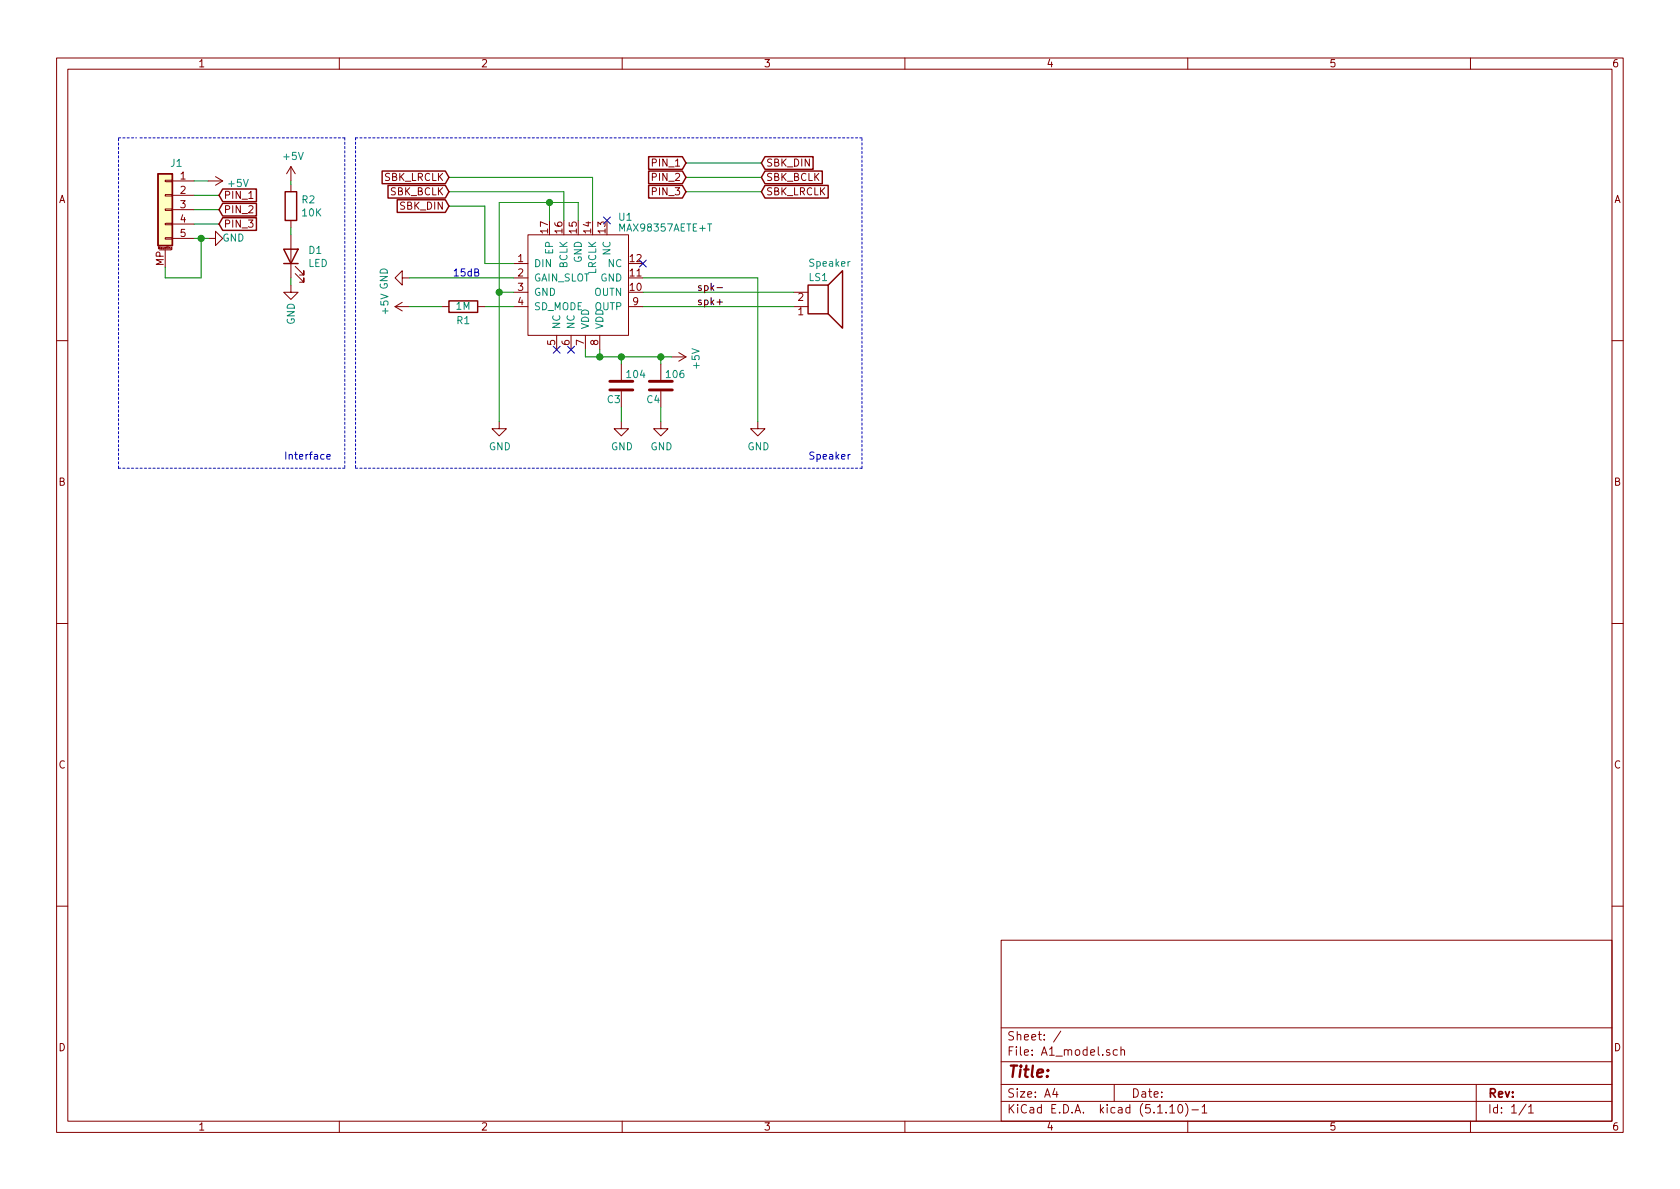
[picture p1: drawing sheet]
<svg xmlns="http://www.w3.org/2000/svg" width="297mm" height="210mm" viewBox="0 0 297 210" stroke-linecap="round" stroke-linejoin="round" font-family="sans-serif">
<g fill="none" stroke="#840000" stroke-width=".18">
<path d="M10 10.3h277v189.9h-277zM12 12.2h273v186.1h-273zM60 10.3v1.9M110 10.3v1.9M160 10.3v1.9M210 10.3v1.9M260 10.3v1.9M29.2 39.5h1.3v.2h-1.3zM29.2 37h1.3v.2h-1.3zM29.2 34.4h1.3v.3h-1.3zM29.2 31.9h1.3v.2h-1.3zM30.5 32h3.8"/>
<path d="M30.5 34.5h3.8M30.5 37.1h3.8M30.5 39.6h3.8M36.8 32h2.6M38.1 31.2l1.3 .8M39.4 32l-1.3 .8M44 35.1h.7M51.4 29.5v2.5M51.4 32.6v1.3M51.4 39v1.3M51.4 29.5l-.7 1.2M51.4 29.5l.8 1.2"/>
<path d="M28.2 44.2h2M29.2 42h1.3v.3h-1.3zM29.2 44.2v3M30.4 43.8v.3h-.2M30.4 43.8h-.2l.1 .2h.1M30.5 42.2h3.8M36.8 42.2h1.3v-1.3l1.3 1.3-1.3 1.2v-1.2M51.4 50.4v1.3h1.3l-1.3 1.3-1.2-1.3h1.2M51.4 41.5v7.6M52.2 48.4l1.5 1.5v-.8v.8h-.7M52.2 47.1l1.5 1.5v-.7v.7h-.7M69.8 54.2h2.6"/>
<path d="M69.8 54.2l1.3 .8M71.1 49.1v-1.2l-1.3 1.2 1.3 1.3v-1.3h1.3M71.1 53.5l-1.3 .7M78.1 54.2h1.3M84.5 54.2h1.2M90.8 54.2h2.5M90.8 51.7h2.5M90.8 46.6h2.5M90.8 49.1h2.5M93.3 41.5h17.8v17.8h-17.8zM98.4 59.3v2.5M101 59.3v2.5"/>
<path d="M103.5 59.3v2.5M106 59.3v2.5M111.1 59.3h.1M111.1 54.2h2.6M140.3 54.2h2.6M140.3 51.7h2.6M10 60.2h2M88.3 74.5v1.3h1.2l-1.2 1.3-1.3-1.3h1.3M109.9 74.5v1.3h1.2l-1.2 1.3-1.3-1.3h1.3M109.9 64.4v2.8M109.9 69.2v2.8M116.8 74.5v1.3h1.3l-1.3 1.3-1.2-1.3h1.2"/>
<path d="M116.8 64.4v2.8M116.8 69.2v2.8M118.7 63.1h2.6M120 62.4l1.3 .7M121.3 63.1l-1.3 .8M134 74.5v1.3h1.3l-1.3 1.3-1.3-1.3h1.3M285 60.2h2M10 110.3h2M285 110.3h2M10 160.2h2M177 166.3h108v32h-108zM285 160.2h2"/>
<path d="M60 198.3v1.9M110 198.3v1.9M160 198.3v1.9M177 194.8h108M177 191.8h108M177 187.8h108M177 181.8h108M186.5 192.5l-.4 1h1M186.8 193v1M187.6 182.3l-1.3 2M197 191.8v3M197.6 185.7l-.5-.1-.3 .3 .1 .6 .2 .1 .5-.1"/>
<path d="M198.2 185.7l.2-.1 .4 .1v.9M198.2 185.1v1.5M206.8 195.8l.5-.5v1.5M206.8 196.8h.9M208.5 195.4l.1-.1a.8 .8 0 0 1 .5 .8 .8 .8 0 0 1-.5 .7 1 1 0 0 1-.1-1.4zM209.6 195.1a1.71 1.71 0 0 1 0 2.3M210 198.3v1.9M210.7 196.3h1.2M212.5 195.8l.5-.5v1.5M212.5 196.8h.9M260 198.3v1.9M261 191.8v6.5"/>
<path d="M269.8 195.2l-1.2 2M270.3 195.8l.4-.5v1.5M270.3 196.8h.8"/>
</g>
<g fill="none" stroke="#840000" stroke-width=".25">
<path d="M27.9 30.7h2.6v12.7h-2.6zM39.4 33.4h5.9v2.3h-5.9l-.7-1.2zM39.4 36h5.9v2.2h-5.9l-.7-1.1zM39.4 38.5h5.9v2.2h-5.9l-.7-1.1zM50.4 33.9h2.1v5.1h-2.1zM67.6 30.2h11.1l.7 1.2-.7 1.1h-11.1zM68.6 32.8h10.1l.7 1.1-.7 1.1h-10.1zM70.2 35.3h8.5l.7 1.1-.7 1.2h-8.5zM114.7 27.7h5.9l.7 1.1-.7 1.1h-5.9zM114.7 30.2h5.9l.7 1.2-.7 1.1h-5.9zM114.7 32.8h5.9l.7 1.1-.7 1.1h-5.9zM135.3 32.8h11.1v2.2h-11.1l-.7-1.1z"/>
<path d="M135.3 30.2h10.1v2.3h-10.1l-.7-1.1zM135.3 27.7h8.5v2.2h-8.5l-.7-1.1zM50.2 44.1h2.5l-1.3 2.5zM50.2 46.6h2.5M79.4 53.2h5.1v2h-5.1zM142.9 50.4h3.5v5.1h-3.5zM146.4 50.4l2.6-2.5v10.1l-2.6-2.5"/>
</g>
<path d="M107.8 67.4h4.1M107.8 69h4.1M114.8 67.4h4.1M114.8 69h4.1" fill="none" stroke="#840000" stroke-width=".51"/>
<path d="M27.9 30.7h2.6v12.7h-2.6z" fill="#ffffc2" stroke="#ffffc2" stroke-width=".18"/>
<path d="M21 24.4h3.1M24.8 24.4h36.2M61 24.4v58.4M62.9 24.4v58.4M62.9 24.4h89.5M21 82.8v-58.4M61 82.8h-40M62.9 82.8h89.5M152.4 82.8v-58.4" fill="none" stroke="#0000c2" stroke-width=".18" stroke-dasharray=".4 .4"/>
<g fill="none" stroke="#008400" stroke-width=".18">
<path d="M34.3 39.6h4.4M34.3 37.1h4.4M34.3 34.5h4.4M34.3 32h2.5M51.4 32v.6M79.4 31.4h25.4v7.6M79.4 33.9h20.3v5.1M79.4 36.4h6.3v10.2h5.1M97.2 35.8v3.2M102.2 39v-3.2h-13.9v38.7M121.3 28.8h13.3M121.3 31.4h13.3"/>
<path d="M121.3 33.9h13.3M34.3 42.2h2.5M35.6 42.2v6.9h-6.4v-1.9M51.4 40.3v1.2M51.4 49.1v1.3M72.4 54.2h5.7M72.4 49.1h18.4M85.7 54.2h5.1M88.3 51.7h2.5M113.7 54.2h26.6M113.7 49.1h20.3v25.4M113.7 51.7h26.6"/>
<path d="M103.5 61.8v1.3h15.2M106 61.8v1.3M109.9 63.1v1.3M109.9 72v2.5M116.8 63.1v1.3M116.8 72v2.5"/>
</g>
<path d="M126.8 53.4h.9M126.8 50.9h.9" fill="none" stroke="#000" stroke-width=".18"/>
<path d="M57.8 80.8l.6-.1-.1-.3h-.3l-.2 .1 .1 .6h.4M150.3 80.4h-.2l-.1 .2" fill="none" stroke="#0000c2" stroke-width=".18"/>
<g fill="#008400" stroke="#008400" stroke-width=".25">
<circle cx="35.6" cy="42.2" r=".51"/>
<circle cx="106" cy="63.1" r=".51"/>
<circle cx="88.3" cy="51.7" r=".51"/>
<circle cx="109.9" cy="63.1" r=".51"/>
<circle cx="116.8" cy="63.1" r=".51"/>
<circle cx="97.2" cy="35.8" r=".51"/>
</g>
<path d="M106.7 38.4l1.2 1.2M107.9 38.4l-1.2 1.2M113.1 46l1.2 1.2M114.3 46l-1.2 1.2M97.8 61.2l1.2 1.3M99 61.2l-1.2 1.3M100.4 61.2l1.2 1.3M101.6 61.2l-1.2 1.3" fill="none" stroke="#000084" stroke-width=".18"/>
<text font-size="2.8" fill="#840000" x="178" y="190.5">Title:</text>
<g font-size="2.1" fill="#840000">
<text x="178" y="184">Sheet: /</text>
<text x="178" y="186.7">File: A1_model.sch</text>
<text x="178" y="196.9">KiCad E.D.A. kicad (5.1.10)-1</text>
<text x="178" y="194.1">Size: A4</text>
<text x="200" y="194.1">Date:</text>
<text x="263" y="194.1">Rev:</text>
<text x="263" y="196.9">Id: 1/1</text>
</g>
<g font-size="1.8" fill="#840000">
<text x="35" y="11.9">1</text>
<text x="85" y="11.9">2</text>
<text x="135" y="11.9">3</text>
<text x="185" y="11.9">4</text>
<text x="235" y="11.9">5</text>
<text x="285" y="11.9">6</text>
<text x="115.6" y="29.5">PIN_1</text>
<text x="135.4" y="29.5">SBK_DIN</text>
<text x="10.4" y="35.9">A</text>
<text x="31.9" y="31.7">1</text>
<text x="31.9" y="34.3">2</text>
<text x="39.5" y="35.2">PIN_1</text>
<text x="67.9" y="32">SBK_LRCLK</text>
<text x="69" y="34.5">SBK_BCLK</text>
<text x="115.6" y="32">PIN_2</text>
<text x="115.6" y="34.5">PIN_3</text>
<text x="135.4" y="34.5">SBK_LRCLK</text>
<text x="135.4" y="32">SBK_BCLK</text>
<text x="285.4" y="35.9">A</text>
<text x="31.9" y="36.8">3</text>
<text x="31.9" y="39.4">4</text>
<text x="31.9" y="41.9">5</text>
<text x="39.5" y="37.7">PIN_2</text>
<text x="39.5" y="40.3">PIN_3</text>
<text x="70.8" y="37.1">SBK_DIN</text>
<text x="96.9" y="41.2" transform="rotate(-90 96.9 41.2)">17</text>
<text x="99.4" y="41.2" transform="rotate(-90 99.4 41.2)">16</text>
<text x="102" y="41.2" transform="rotate(-90 102 41.2)">15</text>
<text x="104.5" y="41.2" transform="rotate(-90 104.5 41.2)">14</text>
<text x="107.1" y="41.2" transform="rotate(-90 107.1 41.2)">13</text>
<text x="29" y="47" transform="rotate(-90 29 47)">MP</text>
<text x="91.6" y="46.3">1</text>
<text x="111.4" y="46.3">12</text>
<text x="91.6" y="48.9">2</text>
<text x="91.6" y="51.4">3</text>
<text x="91.6" y="54">4</text>
<text x="111.4" y="51.4">10</text>
<text x="111.4" y="48.9">11</text>
<text x="111.9" y="54">9</text>
<text x="141.1" y="53.2">2</text>
<text x="141.1" y="55.7">1</text>
<text x="98.2" y="61.1" transform="rotate(-90 98.2 61.1)">5</text>
<text x="100.7" y="61.1" transform="rotate(-90 100.7 61.1)">6</text>
<text x="103.3" y="61.1" transform="rotate(-90 103.3 61.1)">7</text>
<text x="105.8" y="61.1" transform="rotate(-90 105.8 61.1)">8</text>
<text x="10.4" y="85.9">B</text>
<text x="285.4" y="85.9">B</text>
<text x="10.4" y="135.9">C</text>
<text x="285.4" y="135.9">C</text>
<text x="10.4" y="185.9">D</text>
<text x="285.4" y="185.9">D</text>
<text x="35" y="199.9">1</text>
<text x="85" y="199.9">2</text>
<text x="135" y="199.9">3</text>
<text x="185" y="199.9">4</text>
<text x="235" y="199.9">5</text>
<text x="285" y="199.9">6</text>
</g>
<g font-size="1.8" fill="#008484">
<text x="30.2" y="29.5">J1</text>
<text x="50.2" y="28.3">+5V</text>
<text x="40.5" y="33.1">+5V</text>
<text x="53.4" y="36">R2</text>
<text x="53.5" y="38.3">10K</text>
<text x="109.4" y="39">U1</text>
<text x="109.8" y="40.9">MAX98357AETE+T</text>
<text x="39.3" y="42.7">GND</text>
<text x="54.5" y="47.2">LED</text>
<text x="54.6" y="44.9">D1</text>
<text x="94.4" y="47.2">DIN</text>
<text x="97.8" y="44.9" transform="rotate(-90 97.8 44.9)">EP</text>
<text x="100.3" y="47.4" transform="rotate(-90 100.3 47.4)">BCLK</text>
<text x="102.9" y="46.5" transform="rotate(-90 102.9 46.5)">GND</text>
<text x="107.5" y="47.2">NC</text>
<text x="107.9" y="45.1" transform="rotate(-90 107.9 45.1)">NC</text>
<text x="143.3" y="47.2">Speaker</text>
<text x="94.4" y="49.8">GAIN_SLOT</text>
<text x="94.4" y="52.3">GND</text>
<text x="105.1" y="52.3">OUTN</text>
<text x="105.4" y="48.5" transform="rotate(-90 105.4 48.5)">LRCLK</text>
<text x="106.2" y="49.8">GND</text>
<text x="143.1" y="49.7">LS1</text>
<text x="52.1" y="57.4" transform="rotate(-90 52.1 57.4)">GND</text>
<text x="68.7" y="55.4" transform="rotate(-90 68.7 55.4)">+5V GND</text>
<text x="80.7" y="54.8">1M</text>
<text x="80.8" y="57.3">R1</text>
<text x="94.4" y="54.9">SD_MODE</text>
<text x="99.1" y="58.3" transform="rotate(-90 99.1 58.3)">NC</text>
<text x="101.6" y="58.3" transform="rotate(-90 101.6 58.3)">NC</text>
<text x="104.1" y="58.3" transform="rotate(-90 104.1 58.3)">VDD</text>
<text x="105.2" y="54.9">OUTP</text>
<text x="106.7" y="58.3" transform="rotate(-90 106.7 58.3)">VDD</text>
<text x="123.7" y="65.1" transform="rotate(-90 123.7 65.1)">+5V</text>
<text x="107.4" y="71.3">C3</text>
<text x="110.9" y="66.8">104</text>
<text x="114.4" y="71.3">C4</text>
<text x="117.9" y="66.8">106</text>
<text x="86.4" y="79.6">GND</text>
<text x="108" y="79.6">GND</text>
<text x="115" y="79.6">GND</text>
<text x="132.2" y="79.6">GND</text>
</g>
<g font-size="1.8" fill="#0000c2">
<text x="80" y="48.9">15dB</text>
<text x="50.2" y="81.3">Interface</text>
<text x="142.9" y="81.3">Speaker</text>
</g>
<g font-size="1.8">
<text x="123.2" y="54">spk+</text>
<text x="123.2" y="51.4">spk-</text>
</g>
<text font-size=".5" fill="#840000" x="28" y="44">Mounting</text>
</svg>
